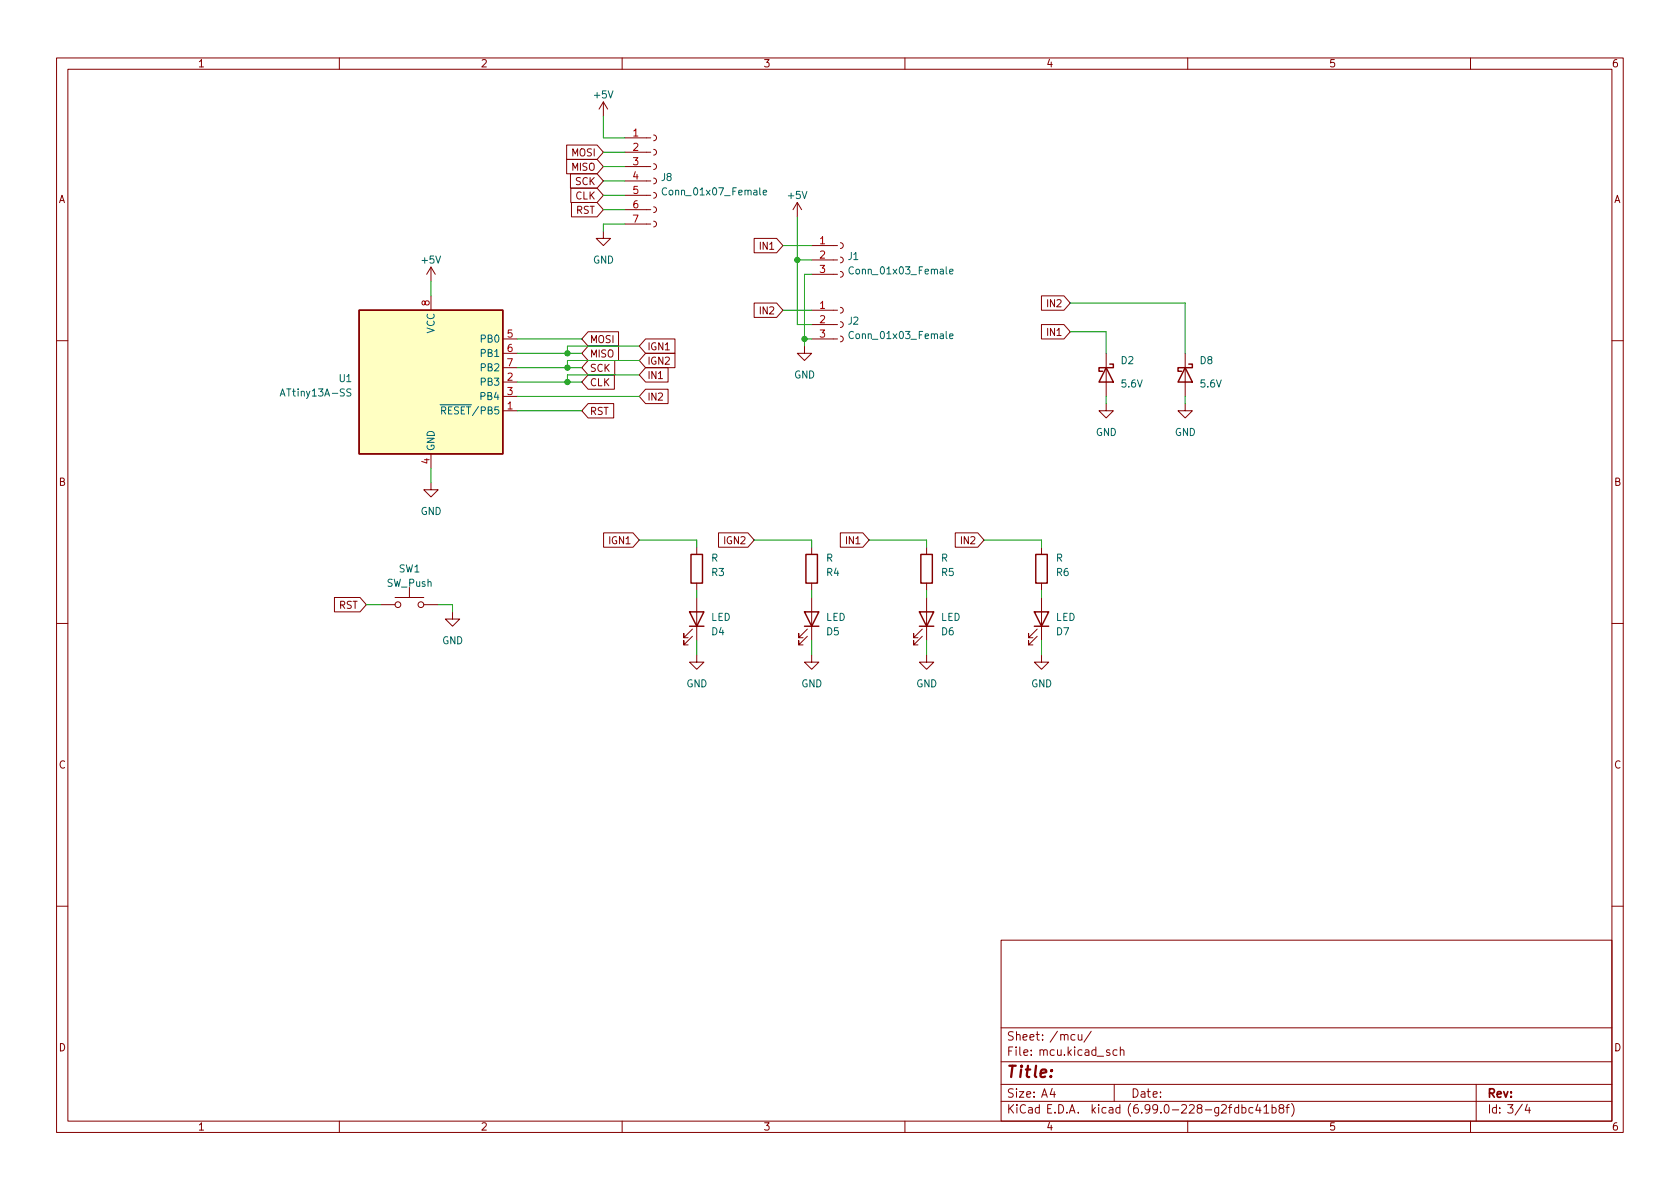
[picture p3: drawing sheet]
<svg xmlns="http://www.w3.org/2000/svg" width="297mm" height="210mm" viewBox="0 0 297 210" stroke-linecap="round" stroke-linejoin="round" font-family="sans-serif">
<g fill="none" stroke="#840000" stroke-width=".18">
<path d="M10 10.2h277v190.1h-277zM12 12.2h273v186.1h-273zM60 10.2v2M106.7 18l.7 1.3M106.7 18v2.6M106.7 18l-.8 1.3M110 10.2v2M160 10.2v2M210 10.2v2M260 10.2v2M100.2 25.6h5.4l1.1 1.3-1.1 1.3h-5.4zM100.2 28.2h5.4l1.1 1.3-1.1 1.2h-5.4z"/>
<path d="M100.9 30.7h4.7l1.1 1.3-1.1 1.3h-4.7zM100.9 33.3h4.7l1.1 1.2-1.1 1.3h-4.7zM101 35.8h4.6l1.1 1.3-1.1 1.2h-4.6zM110.5 39.6h4.6M110.5 37.1h4.6M110.5 34.5h4.6M110.5 32h4.6M110.5 29.5h4.6M110.5 26.9h4.6M110.5 24.4h4.6M115.6 39.1l.3 .2 .2 .3-.2 .4-.3 .1M115.6 36.6l.3 .1 .2 .4-.2 .3-.3 .2"/>
<path d="M115.6 34l.3 .2 .2 .3-.2 .4-.3 .1M115.6 31.5l.3 .1 .2 .4-.2 .4-.3 .1M115.6 29l.3 .1 .2 .4-.2 .3-.3 .2M115.6 26.4l.3 .2 .2 .3-.2 .4-.3 .1M115.6 23.9l.3 .1 .2 .4-.2 .3-.3 .2M141 35.8l-.8 1.3M141 35.8v2.5M141 35.8l.7 1.3M76.2 47.2l-.8 1.3M76.2 47.2v2.6M76.2 52.3v2.6M76.2 47.2l.8 1.3"/>
<path d="M88.9 59.9h2.5M104 58.7h5.4v2.5h-5.4l-1.1-1.3zM106.7 40.9v1.3h-1.3l1.3 1.2 1.2-1.2h-1.2M114.1 59.9h5.2v2.6h-5.2l-1.1-1.3zM133.3 42.2h4l1.1 1.2-1.1 1.3h-4zM133.3 53.6h4l1.1 1.3-1.1 1.2h-4zM143.5 59.9h4.6M143.5 57.4h4.6M143.5 54.9h4.6M143.5 48.5h4.6M143.5 46h4.6M143.5 43.4h4.6"/>
<path d="M148.6 59.4l.3 .2 .2 .3-.1 .4-.4 .1M148.6 56.9l.3 .1 .2 .4-.1 .4-.4 .1M148.6 54.4l.3 .1 .2 .4-.1 .3-.4 .2M148.6 48l.3 .1 .2 .4-.1 .4-.4 .1M148.6 45.5l.3 .1 .2 .4-.1 .3-.4 .2M148.6 42.9l.3 .2 .2 .3-.1 .4-.4 .1M184.1 52.3h4l1.1 1.3-1.1 1.3h-4zM184.1 57.4h4l1.1 1.3-1.1 1.2h-4zM10 60.2h2M88.9 72.6h2.5M88.9 67.6h2.5M88.9 70.1h2.5"/>
<path d="M88.9 62.5h2.5M88.9 65h2.5M104 63.7h4.7v2.6h-4.7l-1.1-1.3zM104 71.4h4.5v2.5h-4.5l-1.1-1.3zM104 66.3h4.6v2.5h-4.6l-1.1-1.2zM104 61.2h5.4v2.5h-5.4l-1.1-1.2zM114.1 68.8h4v2.6h-4l-1.1-1.3zM114.1 62.5h5.2v2.5h-5.2l-1.1-1.3zM114.1 65h4v2.6h-4l-1.1-1.3zM142.2 61.2v1.3h1.3l-1.3 1.2-1.2-1.2h1.2M195.6 71.4v1.2h1.2l-1.2 1.3-1.3-1.3h1.3M195.6 62.5v7.6"/>
<path d="M209.5 71.4v1.2h1.3l-1.3 1.3-1.2-1.3h1.2M209.5 62.5v7.6M285 60.2h2M76.2 85.3v1.3h1.3l-1.3 1.3-1.3-1.3h1.3M76.2 80.3v2.5M106.7 94.2h5.2l1.1 1.3-1.1 1.3h-5.2zM123.2 96.8v1.2M127 94.2h5.2l1.1 1.3-1.1 1.3h-5.2zM143.5 96.8v1.2M148.6 94.2h4l1.1 1.3-1.1 1.3h-4zM163.8 96.8v1.2M168.9 94.2h4l1.1 1.3-1.1 1.3h-4z"/>
<path d="M184.1 96.8v1.2M10 110.2h2M59.1 105.7h4.6l1.1 1.2-1.1 1.3h-4.6zM67.3 106.9h2.5M69.8 105.7h5.1M72.4 103.9v1.8M74.9 106.9h2.6M80 108.2v1.3h1.3l-1.3 1.2-1.3-1.2h1.3M122.4 112.5l-1.5 1.5v-.7v.7h.8M122.4 111.2l-1.5 1.6v-.8v.8h.8M123.2 115.8v1.3h1.3l-1.3 1.3-1.3-1.3h1.3M123.2 103.1v1.3"/>
<path d="M123.2 105.7v7.6M142.7 112.5l-1.5 1.5v-.7v.7h.8M142.7 111.2l-1.5 1.6v-.8v.8h.8M143.5 115.8v1.3h1.3l-1.3 1.3-1.3-1.3h1.3M143.5 103.1v1.3M143.5 105.7v7.6M163.1 112.5l-1.6 1.5v-.7v.7h.8M163.1 111.2l-1.6 1.6v-.8v.8h.8M163.8 115.8v1.3h1.3l-1.3 1.3-1.2-1.3h1.2M163.8 103.1v1.3M163.8 105.7v7.6M183.4 112.5l-1.5 1.5v-.7v.7h.7"/>
<path d="M183.4 111.2l-1.5 1.6v-.8v.8h.7M184.1 115.8v1.3h1.3l-1.3 1.3-1.2-1.3h1.2M184.1 103.1v1.3M184.1 105.7v7.6M285 110.2h2M10 160.2h2M177 166.3h108v32h-108zM285 160.2h2M60 198.3v2M110 198.3v2M160 198.3v2M177 194.8h108"/>
<path d="M177 191.8h108M177 187.8h108M177 181.8h108M186 192.5l-.3 1h.9M190.6 182.9l.1 1h.4l.2-.1M191.3 182.9v1M192.9 182.4l-1.2 1.9M197 191.8v3M197.5 185.7l-.4-.1-.3 .3v.4l.1 .3h.6M198.1 185.8l.2-.2 .4 .1v.9M198.1 185.1v1.5M210 198.3v2"/>
<path d="M221.5 195.9l-.4-.1-.3 .3v.4l.2 .3h.5M222.4 195.3l-.4 1h1M222.8 195.8v1M223.5 195.8l.4-.5v1.5M223.5 196.8h.8M224.9 195.9l.4-.1 .3 .3v.4l-.1 .3h-.6M224.9 195.3v1.5M226.4 196l-.3-.3 .1-.2 .2-.2 .5 .1 .1 .2-.1 .2-.6 .2-.2 .3 .1 .4 .2 .1h.3l.3-.3v-.2l-.3-.3M227.4 195.8h.5M227.9 195.3l-.3 .2v1.3M228.4 195.1a1.72 1.72 0 0 1 0 2.3M260 198.3v2"/>
<path d="M261 191.8v6.5M270 195.3l-.3 1h.9M270.4 195.8v1"/>
<circle cx="70.4" cy="106.9" r=".51"/>
<circle cx="74.4" cy="106.9" r=".51"/>
</g>
<path d="M185.8 190.3l.1 .1-.1 .1-.1-.1 .1-.1v.2M185.9 189.2l.1 .1-.1 .1-.1-.1 .1-.1v.2" fill="none" stroke="#840000" stroke-width=".4"/>
<path d="M63.5 54.9h25.4v25.4h-25.4z" fill="#ffffc2" stroke="#ffffc2" stroke-width=".18"/>
<g fill="none" stroke="#840000" stroke-width=".25">
<path d="M63.5 54.9h25.4v25.4h-25.4zM195.6 65l1.2 2.6h-2.5zM196.2 64.4h.6v.6h-2.5v.7h.6M209.5 65l1.3 2.6h-2.5zM210.2 64.4h.6v.6h-2.5v.7h.6M122.2 98h2v5.1h-2zM142.5 98h2v5.1h-2zM162.8 98h2v5.1h-2zM183.1 98h2.1v5.1h-2.1zM121.9 108.2h2.6l-1.3 2.5zM121.9 110.7h2.6M142.2 108.2h2.6l-1.3 2.5z"/>
<path d="M142.2 110.7h2.6M162.6 108.2h2.5l-1.3 2.5zM162.6 110.7h2.5M182.9 108.2h2.5l-1.3 2.5zM182.9 110.7h2.5"/>
</g>
<path d="M134.9 34.1l.7-.2-.1-.2-.4-.1-.2 .2 .1 .6h.5M167.9 59.5l.6-.2-.1-.2-.3-.1-.2 .2 .1 .6h.4M167.9 48l.6-.1-.1-.2-.3-.1-.2 .2 .1 .6h.4M62 68.8h-.4l-.2 .1v.4l.5 .2 .1 .3-.2 .2h-.5M77.8 71.6h5.6" fill="none" stroke="#006464" stroke-width=".18"/>
<g fill="none" stroke="#009600" stroke-width=".18">
<path d="M106.7 29.5h3.8M106.7 26.9h3.8M106.7 20.6v3.8h3.8M106.7 37.1h3.8M106.7 34.5h3.8M106.7 32h3.8M110.5 39.6h-3.8v1.3M141 38.3v19.1h2.5M76.2 49.8v2.5M91.4 59.9h11.5M138.4 54.9h5.1M138.4 43.4h5.1"/>
<path d="M141 46h2.5M142.2 59.9h1.3M143.5 48.5h-1.3v12.7M189.2 58.7h6.4v3.8M189.2 53.6h20.3v8.9M91.4 65h11.5M91.4 62.5h11.5M91.4 72.6h11.5M91.4 67.6h11.5M91.4 70.1h21.6M113 61.2h-12.7v1.3M113 63.7h-12.7v1.3"/>
<path d="M113 66.3h-12.7v1.3M195.6 70.1v1.3M209.5 70.1v1.3M76.2 82.8v2.5M113 95.5h10.2v1.3M133.3 95.5h10.2v1.3M153.7 95.5h10.1v1.3M174 95.5h10.1v1.3M64.8 106.9h2.5M77.5 106.9h2.5v1.3M123.2 104.4v1.3M123.2 113.3v2.5"/>
<path d="M143.5 104.4v1.3M143.5 113.3v2.5M163.8 104.4v1.3M163.8 113.3v2.5M184.1 104.4v1.3M184.1 113.3v2.5"/>
</g>
<g fill="#009600" stroke="#009600" stroke-width=".18">
<circle cx="100.3" cy="65" r=".46"/>
<circle cx="100.3" cy="62.5" r=".46"/>
<circle cx="142.2" cy="59.9" r=".46"/>
<circle cx="100.3" cy="67.6" r=".46"/>
<circle cx="141" cy="46" r=".46"/>
</g>
<text font-size="2.8" fill="#840000" x="178" y="190.6">Title:</text>
<g font-size="2.1" fill="#840000">
<text x="178" y="184">Sheet: /mcu/</text>
<text x="178" y="186.7">File: mcu.kicad_sch</text>
<text x="178" y="196.9">KiCad E.D.A. kicad (6.99.0-228-g2fdbc41b8f)</text>
<text x="178" y="194.1">Size: A4</text>
<text x="200" y="194.1">Date:</text>
<text x="263" y="194.1">Rev:</text>
<text x="263" y="196.9">Id: 3/4</text>
</g>
<g font-size="1.8" fill="#840000">
<text x="35" y="11.9">1</text>
<text x="85" y="11.9">2</text>
<text x="135" y="11.9">3</text>
<text x="185" y="11.9">4</text>
<text x="235" y="11.9">5</text>
<text x="285" y="11.9">6</text>
<text x="100.7" y="27.6">MOSI</text>
<text x="10.3" y="35.9">A</text>
<text x="100.7" y="30.2">MISO</text>
<text x="101.5" y="32.7">SCK</text>
<text x="101.6" y="35.3">CLK</text>
<text x="285.3" y="35.9">A</text>
<text x="101.7" y="37.8">RST</text>
<text x="134.2" y="44.2">IN1</text>
<text x="134.2" y="55.6">IN2</text>
<text x="185" y="54.3">IN2</text>
<text x="185" y="59.4">IN1</text>
<text x="104.3" y="65.7">SCK</text>
<text x="104.3" y="60.7">MOSI</text>
<text x="104.3" y="63.2">MISO</text>
<text x="114.5" y="61.9">IGN1</text>
<text x="114.5" y="64.5">IGN2</text>
<text x="104.3" y="68.3">CLK</text>
<text x="114.5" y="70.8">IN2</text>
<text x="114.5" y="67">IN1</text>
<text x="104.3" y="73.4">RST</text>
<text x="10.3" y="85.9">B</text>
<text x="285.3" y="85.9">B</text>
<text x="107.5" y="96.2">IGN1</text>
<text x="127.8" y="96.2">IGN2</text>
<text x="149.5" y="96.2">IN1</text>
<text x="169.8" y="96.2">IN2</text>
<text x="59.8" y="107.7">RST</text>
<text x="10.3" y="135.9">C</text>
<text x="285.3" y="135.9">C</text>
<text x="10.3" y="185.9">D</text>
<text x="285.3" y="185.9">D</text>
<text x="35" y="199.9">1</text>
<text x="85" y="199.9">2</text>
<text x="135" y="199.9">3</text>
<text x="185" y="199.9">4</text>
<text x="235" y="199.9">5</text>
<text x="285" y="199.9">6</text>
</g>
<g font-size="1.8" fill="#006464">
<text x="105.1" y="17.4">+5V</text>
<text x="116.9" y="32">J8</text>
<text x="117.5" y="34.5">Conn_01x07_Female</text>
<text x="139.4" y="35.2">+5V</text>
<text x="74.6" y="46.6">+5V</text>
<text x="104.7" y="46.6">GND</text>
<text x="149.9" y="46">J1</text>
<text x="150.5" y="48.5">Conn_01x03_Female</text>
<text x="76.8" y="59.1" transform="rotate(-90 76.8 59.1)">VCC</text>
<text x="149.9" y="57.4">J2</text>
<text x="150.5" y="59.9">Conn_01x03_Female</text>
<text x="85" y="60.6">PB0</text>
<text x="85" y="63.1">PB1</text>
<text x="85" y="65.7">PB2</text>
<text x="198.2" y="64.4">D2</text>
<text x="212.1" y="64.4">D8</text>
<text x="50" y="70.1">ATtiny13A-SS</text>
<text x="59.9" y="67.6">U1</text>
<text x="85" y="68.2">PB3</text>
<text x="85" y="70.7">PB4</text>
<text x="140.3" y="66.9">GND</text>
<text x="198.3" y="68.5">5.6V</text>
<text x="212.3" y="68.5">5.6V</text>
<text x="77.2" y="73.3">~{RESET}/PB5</text>
<text x="193.6" y="77.1">GND</text>
<text x="207.6" y="77.1">GND</text>
<text x="76.8" y="79.8" transform="rotate(-90 76.8 79.8)">GND</text>
<text x="74.2" y="91.1">GND</text>
<text x="70.5" y="101.2">SW1</text>
<text x="125.7" y="99.3">R</text>
<text x="125.8" y="101.8">R3</text>
<text x="146" y="99.3">R</text>
<text x="146.1" y="101.8">R4</text>
<text x="166.3" y="99.3">R</text>
<text x="166.4" y="101.8">R5</text>
<text x="186.7" y="99.3">R</text>
<text x="186.7" y="101.8">R6</text>
<text x="68.3" y="103.8">SW_Push</text>
<text x="78" y="113.9">GND</text>
<text x="125.7" y="109.8">LED</text>
<text x="125.8" y="112.3">D4</text>
<text x="146" y="109.8">LED</text>
<text x="146.1" y="112.3">D5</text>
<text x="166.3" y="109.8">LED</text>
<text x="166.4" y="112.3">D6</text>
<text x="186.6" y="109.8">LED</text>
<text x="186.8" y="112.3">D7</text>
<text x="121.2" y="121.5">GND</text>
<text x="141.5" y="121.5">GND</text>
<text x="161.9" y="121.5">GND</text>
<text x="182.2" y="121.5">GND</text>
</g>
<g font-size="1.8" fill="#a90000">
<text x="111.9" y="24.1">1</text>
<text x="111.9" y="26.7">2</text>
<text x="111.9" y="29.2">3</text>
<text x="111.9" y="31.7">4</text>
<text x="111.9" y="34.3">5</text>
<text x="111.9" y="36.8">6</text>
<text x="111.9" y="39.4">7</text>
<text x="144.9" y="43.2">1</text>
<text x="144.9" y="45.7">2</text>
<text x="144.9" y="48.3">3</text>
<text x="75.9" y="54.1" transform="rotate(-90 75.9 54.1)">8</text>
<text x="89.7" y="59.7">5</text>
<text x="144.9" y="54.6">1</text>
<text x="144.9" y="57.1">2</text>
<text x="144.9" y="59.7">3</text>
<text x="89.7" y="62.2">6</text>
<text x="89.7" y="64.8">7</text>
<text x="89.7" y="67.3">2</text>
<text x="89.7" y="69.8">3</text>
<text x="89.7" y="72.4">1</text>
<text x="75.9" y="82" transform="rotate(-90 75.9 82)">4</text>
</g>
</svg>
